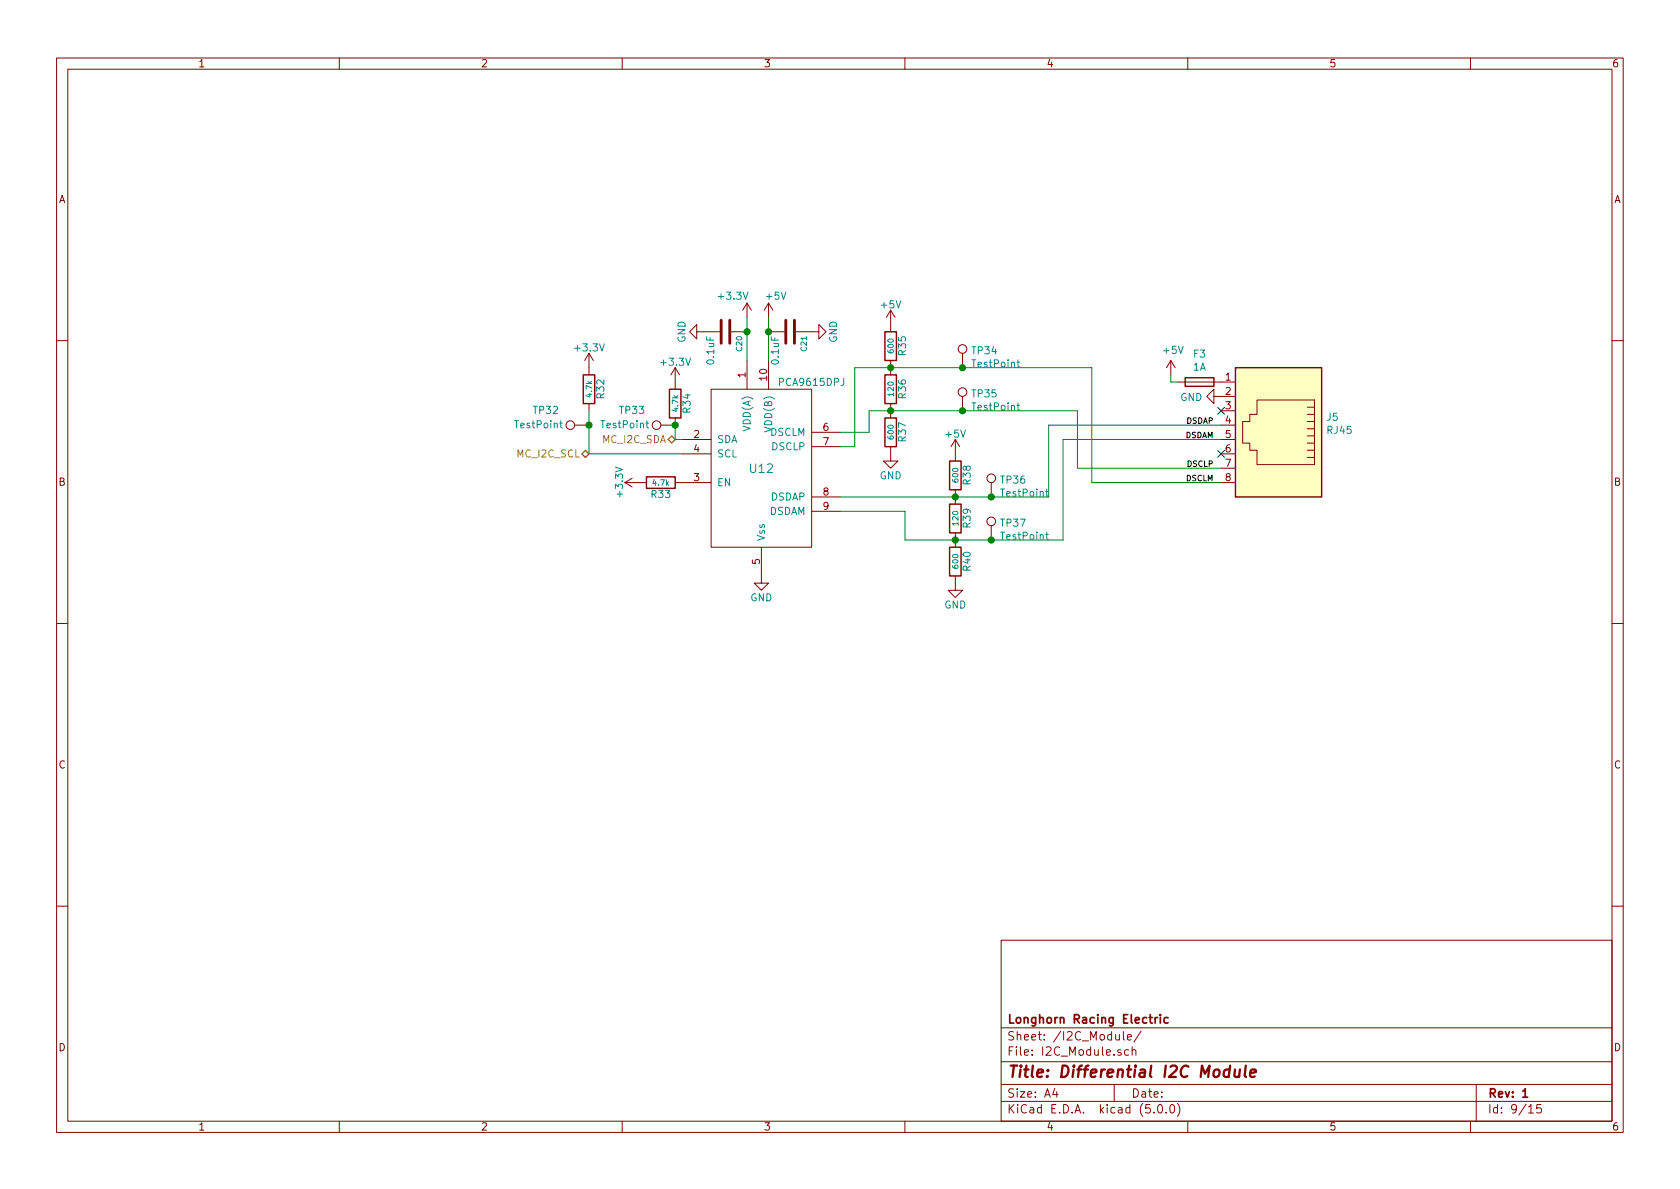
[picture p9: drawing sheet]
<svg xmlns="http://www.w3.org/2000/svg" width="297mm" height="210mm" viewBox="0 0 297 210" stroke-linecap="round" stroke-linejoin="round" font-family="sans-serif">
<g fill="none" stroke="#840000" stroke-width=".18">
<path d="M10 10.3h277v189.9h-277zM12 12.2h273v186.1h-273zM60 10.3v1.9M110 10.3v1.9M160 10.3v1.9M210 10.3v1.9M260 10.3v1.9M123.2 58.7v-1.3l-1.3 1.3 1.3 1.2v-1.2h4.1M129.3 58.7h2.8M132.1 53.6v2.5M132.1 53.6l-.8 1.3M132.1 53.6l.7 1.3"/>
<path d="M135.9 53.6v2.5M135.9 58.7h2.8M135.9 53.6l-.8 1.3M135.9 53.6l.8 1.3M140.7 58.7h4.1v-1.3l1.2 1.3-1.2 1.2v-1.2M157.5 54.9v3.8M157.5 54.9l-.8 1.2M157.5 54.9l.7 1.2M10 60.2h2M101.6 75.2h2.5M104.1 62.5l-.7 1.2M104.1 62.5v3.8"/>
<path d="M104.1 71.4v1.2M104.1 62.5l.8 1.2M119.4 65l-.8 1.3M119.4 65v3.8M119.4 73.9v1.3h-2.6M119.4 65l.7 1.3M120.6 77.7h5.1M125.7 68.8h17.8v28h-17.8zM132.1 63.7v5.1M135.9 63.7v5.1M143.5 76.4h5.1M143.5 79h5.1"/>
<path d="M157.5 79v2.5h1.2l-1.2 1.3-1.3-1.3h1.3M157.5 63.7v2.6M157.5 71.4v2.5M168.9 77.7v3.8M168.9 77.7l-.8 1.3M168.9 77.7l.8 1.3M170.2 62.5v2.5M170.2 70.1v2.5M207 63.7l-.8 1.3M207 63.7v2.6M207 63.7l.8 1.3M208.3 67.6h10.1"/>
<path d="M214.6 70.1v-1.3l-1.2 1.3 1.2 1.3v-1.3h3.8M215.9 77.7h2.5M215.9 72.6h2.5M215.9 75.2h2.5M222.2 70.7h10.2v11.5h-10.2v-2.6h-1.2v-1.2h-1.3v-3.9h1.3v-1.2h1.2zM231.1 72h1.3M231.1 73.3h1.3M231.1 74.5h1.3M231.1 75.8h1.3M231.1 77.1h1.3M231.1 78.4h1.3M231.1 79.6h1.3"/>
<path d="M285 60.2h2M110.5 85.3h3.8M110.5 85.3l1.3 .8M111.8 84.6l-1.3 .7M119.4 85.3h6.3M120.6 80.3h5.1M134.6 96.8v6.3h1.3l-1.3 1.3-1.3-1.3h1.3M143.5 87.9h5.1M143.5 90.4h5.1M168.9 86.6v2.5M168.9 94.2v2.6M175.3 85.3v2.6"/>
<path d="M175.3 93v2.5M215.9 85.3h2.5M215.9 80.3h2.5M215.9 82.8h2.5M231.1 80.9h1.3M10 110.3h2M168.9 101.8v2.6h1.3l-1.3 1.3-1.3-1.3h1.3M285 110.3h2M10 160.2h2M177 166.3h108v32h-108zM285 160.2h2M60 198.3v1.9"/>
<path d="M110 198.3v1.9M160 198.3v1.9M177 194.8h108M177 191.8h108M177 187.8h108M177 181.8h108M186.5 192.5l-.4 1h1M186.8 193v1M197 191.8v3M197.3 182.9v.8a.39 .39 0 0 0 .6 .1M197.9 182.9v1M198.2 185.7a.37 .37 0 0 0-.6 .1l.1 .2 .5 .2 .1 .1-.3 .3-.4-.1"/>
<path d="M198.6 182.4v1.3l.2 .2M199.3 183.4l.8-.1-.1-.3-.5-.1-.2 .2 .1 .7h.6M199.5 185.7l-.4-.1-.3 .3 .1 .6 .2 .1 .4-.1M200.2 185.7h.1a.37 .37 0 0 1 .5 .1v.8M200.2 185.1v1.5M201.8 182.3l-1.3 2M204 196.7v.1M204.8 195.5l.4-.2a.94 .94 0 0 1 0 1.5 .79 .79 0 0 1-.4-1.3zM206.2 196.7v.1M207 195.4l.3-.1a.94 .94 0 0 1 0 1.5 .82 .82 0 0 1-.3-1.4zM208.2 195.1a1.71 1.71 0 0 1 0 2.3M210 198.3v1.9"/>
<path d="M260 198.3v1.9M261 191.8v6.5M270.3 195.8l.4-.5v1.5M270.3 196.8h.8M272.5 195.3h-.7l-.1 .7 .2-.1 .5 .1 .1 .2v.5l-.2 .1-.6-.1"/>
<circle cx="100.8" cy="75.2" r=".76"/>
<circle cx="116.1" cy="75.2" r=".76"/>
<circle cx="170.2" cy="69.3" r=".76"/>
<circle cx="170.2" cy="61.7" r=".76"/>
<circle cx="175.3" cy="92.2" r=".76"/>
<circle cx="175.3" cy="84.6" r=".76"/>
</g>
<path d="M204.2 179.9v1M204.7 179.9l-.3 .1-.2 .2M205.2 179.4v.2M205.2 179.9v1M206.5 180l-.4-.1-.3 .3 .1 .6 .2 .1 .4-.1M269.2 193l.5-.5v1.5M269.2 194h.9" fill="none" stroke="#840000" stroke-width=".3"/>
<path d="M217.4 189.2a.68 .68 0 0 0-1 .3v.8l.3 .1 .6-.1M217.5 188.4l-.3 2M218.4 189.1l-.1 1.2a.6 .6 0 0 0 .8 0M219.2 189.1l-.1 1.3M220.3 188.4l-.2 1.8 .2 .2M221.1 189.8l.9-.2v-.4l-.6-.1-.3 .3v.9l.2 .1 .5-.1" fill="none" stroke="#840000" stroke-width=".41"/>
<path d="M127.5 56.6v4.1M129 56.6v4.1M138.9 56.6v4.1M140.5 56.6v4.1" fill="none" stroke="#840000" stroke-width=".51"/>
<path d="M156.5 58.7h2v5h-2zM103.1 66.3h2.1v5.1h-2.1zM118.4 68.8h2v5.1h-2zM156.5 66.3h2v5.1h-2zM156.5 73.9h2v5.1h-2zM209.5 66.8h5.1v1.5h-5.1zM218.4 65h15.3v22.9h-15.3zM114.3 84.3h5.1v2.1h-5.1zM167.9 81.5h2v5.1h-2zM167.9 96.8h2v5h-2zM167.9 89.1h2v5.1h-2z" fill="none" stroke="#840000" stroke-width=".25"/>
<path d="M132.1 56.1v7.6M135.9 56.1v7.6M104.1 72.6v7.7h16.5M119.4 75.2v2.5h1.2M148.6 79h2.5v-14h41.9v20.3h22.9M148.6 76.4h5.1v-3.8h36.8v10.2h25.4M207 66.3v1.3h1.3M215.9 77.7h-27.9v17.8h-28v-5.1h-11.4M215.9 75.2h-30.5v12.7h-36.8" fill="none" stroke="#008400" stroke-width=".18"/>
<path d="M218.4 65h15.3v22.9h-15.3z" fill="#ffffc2" stroke="#ffffc2" stroke-width=".18"/>
<path d="M215.3 72l1.2 1.2M215.3 79.6l1.2 1.3M216.5 72l-1.2 1.2M216.5 79.6l-1.2 1.3" fill="none" stroke="#000084" stroke-width=".18"/>
<g fill="#008400" stroke="#008400" stroke-width=".25">
<circle cx="168.9" cy="87.9" r=".51"/>
<circle cx="168.9" cy="95.5" r=".51"/>
<circle cx="157.5" cy="72.6" r=".51"/>
<circle cx="157.5" cy="65" r=".51"/>
<circle cx="135.9" cy="58.7" r=".51"/>
<circle cx="132.1" cy="58.7" r=".51"/>
<circle cx="104.1" cy="75.2" r=".51"/>
<circle cx="119.4" cy="75.2" r=".51"/>
<circle cx="170.2" cy="65" r=".51"/>
<circle cx="170.2" cy="72.6" r=".51"/>
<circle cx="175.3" cy="87.9" r=".51"/>
<circle cx="175.3" cy="95.5" r=".51"/>
</g>
<path d="M118.1 77.7l.6-.6 .7 .6-.7 .7zM102.9 80.3l.6-.7 .6 .7-.6 .6z" fill="none" stroke="#848400" stroke-width=".25"/>
<path d="M99 74.8h.4M99.1 74.4v1.1l.3 .2M114.2 74.8h.5M114.4 74.4v1.1l.3 .2M179.8 64.1h.5M179.8 71.7h.5M180 63.6v1.1l.3 .2M180 71.2v1.1l.3 .2M184.9 86.9h.5M184.9 94.5h.5M185.1 86.5v1.1l.3 .2M185.1 94.1v1.1l.3 .2" fill="none" stroke="#008484" stroke-width=".18"/>
<text font-size="2.8" fill="#840000" x="178" y="190.5">Title: Differential I2C Module</text>
<text font-size="2.1" fill="#008484" x="132.7" y="83.6">U12</text>
<g font-size="2.1" fill="#840000">
<text x="178" y="184">Sheet: /I2C_Module/</text>
<text x="178" y="181">Longhorn Racing Electric</text>
<text x="178" y="186.7">File: I2C_Module.sch</text>
<text x="178" y="196.9">KiCad E.D.A. kicad (5.0.0)</text>
<text x="178" y="194.1">Size: A4</text>
<text x="200" y="194.1">Date:</text>
<text x="263" y="194.1">Rev: 1</text>
<text x="263" y="196.9">Id: 9/15</text>
</g>
<g font-size="1.8" fill="#840000">
<text x="35" y="11.9">1</text>
<text x="85" y="11.9">2</text>
<text x="135" y="11.9">3</text>
<text x="185" y="11.9">4</text>
<text x="235" y="11.9">5</text>
<text x="285" y="11.9">6</text>
<text x="10.4" y="35.9">A</text>
<text x="285.4" y="35.9">A</text>
<text x="131.8" y="66.8" transform="rotate(-90 131.8 66.8)">1</text>
<text x="135.6" y="67.3" transform="rotate(-90 135.6 67.3)">10</text>
<text x="216.7" y="67.3">1</text>
<text x="216.7" y="69.8">2</text>
<text x="122.7" y="77.5">2</text>
<text x="145.6" y="76.2">6</text>
<text x="216.7" y="72.4">3</text>
<text x="216.7" y="74.9">4</text>
<text x="216.7" y="77.5">5</text>
<text x="122.7" y="80">4</text>
<text x="145.6" y="78.7">7</text>
<text x="216.7" y="80">6</text>
<text x="216.7" y="82.5">7</text>
<text x="10.4" y="85.9">B</text>
<text x="122.7" y="85.1">3</text>
<text x="145.6" y="87.6">8</text>
<text x="216.7" y="85.1">8</text>
<text x="285.4" y="85.9">B</text>
<text x="145.6" y="90.2">9</text>
<text x="134.4" y="99.8" transform="rotate(-90 134.4 99.8)">5</text>
<text x="10.4" y="135.9">C</text>
<text x="285.4" y="135.9">C</text>
<text x="10.4" y="185.9">D</text>
<text x="285.4" y="185.9">D</text>
<text x="35" y="199.9">1</text>
<text x="85" y="199.9">2</text>
<text x="135" y="199.9">3</text>
<text x="185" y="199.9">4</text>
<text x="235" y="199.9">5</text>
<text x="285" y="199.9">6</text>
</g>
<g font-size="1.8" fill="#008484">
<text x="127.2" y="53">+3.3V</text>
<text x="135.6" y="53">+5V</text>
<text x="155.9" y="54.5">+5V</text>
<text x="101.8" y="62.1">+3.3V</text>
<text x="117" y="64.7">+3.3V</text>
<text x="121.2" y="60.6" transform="rotate(-90 121.2 60.6)">GND</text>
<text x="126.3" y="64.3" transform="rotate(-90 126.3 64.3)">0.1uF</text>
<text x="137.7" y="64.3" transform="rotate(-90 137.7 64.3)">0.1uF</text>
<text x="148" y="60.6" transform="rotate(-90 148 60.6)">GND</text>
<text x="160.2" y="62.8" transform="rotate(-90 160.2 62.8)">R35</text>
<text x="171.9" y="62.7">TP34</text>
<text x="172.1" y="65">TestPoint</text>
<text x="205.8" y="62.6">+5V</text>
<text x="211" y="65.6">1A</text>
<text x="211.1" y="63.2">F3</text>
<text x="106.9" y="70.4" transform="rotate(-90 106.9 70.4)">R32</text>
<text x="138" y="68.2">PCA9615DPJ</text>
<text x="160.2" y="70.4" transform="rotate(-90 160.2 70.4)">R36</text>
<text x="171.9" y="70.3">TP35</text>
<text x="208.7" y="70.9">GND</text>
<text x="91.2" y="75.7">TestPoint</text>
<text x="94.4" y="73.2">TP32</text>
<text x="106.5" y="75.7">TestPoint</text>
<text x="109.6" y="73.2">TP33</text>
<text x="122.1" y="73" transform="rotate(-90 122.1 73)">R34</text>
<text x="132.7" y="76" transform="rotate(-90 132.7 76)">VDD(A)</text>
<text x="136.2" y="77.1">DSCLM</text>
<text x="136.5" y="76" transform="rotate(-90 136.5 76)">VDD(B)</text>
<text x="167.3" y="77.4">+5V</text>
<text x="172.1" y="72.6">TestPoint</text>
<text x="234.6" y="74.4">J5</text>
<text x="234.7" y="76.7">RJ45</text>
<text x="126.7" y="78.4">SDA</text>
<text x="126.7" y="80.9">SCL</text>
<text x="136.5" y="79.6">DSCLP</text>
<text x="160.2" y="78" transform="rotate(-90 160.2 78)">R37</text>
<text x="110.2" y="87.7" transform="rotate(-90 110.2 87.7)">+3.3V</text>
<text x="115.2" y="88.1">R33</text>
<text x="126.7" y="86">EN</text>
<text x="136.3" y="88.5">DSDAP</text>
<text x="155.5" y="84.8">GND</text>
<text x="171.6" y="85.7" transform="rotate(-90 171.6 85.7)">R38</text>
<text x="177" y="85.5">TP36</text>
<text x="177.1" y="87.8">TestPoint</text>
<text x="135.3" y="95.8" transform="rotate(-90 135.3 95.8)">Vss</text>
<text x="136" y="91.1">DSDAM</text>
<text x="171.6" y="93.3" transform="rotate(-90 171.6 93.3)">R39</text>
<text x="177" y="93.1">TP37</text>
<text x="177.1" y="95.4">TestPoint</text>
<text x="171.6" y="100.9" transform="rotate(-90 171.6 100.9)">R40</text>
<text x="132.7" y="106.3">GND</text>
<text x="167" y="107.6">GND</text>
</g>
<g font-size="1.8" fill="#848400">
<text x="91.6" y="80.9">MC_I2C_SCL</text>
<text x="106.7" y="78.4">MC_I2C_SDA</text>
</g>
<g font-size="1.4" fill="#008484">
<text x="131.2" y="62.1" transform="rotate(-90 131.2 62.1)">C20</text>
<text x="142.6" y="62.1" transform="rotate(-90 142.6 62.1)">C21</text>
<text x="158" y="62.3" transform="rotate(-90 158 62.3)">600</text>
<text x="104.7" y="70.2" transform="rotate(-90 104.7 70.2)">4.7k</text>
<text x="158" y="69.9" transform="rotate(-90 158 69.9)">120</text>
<text x="119.9" y="72.7" transform="rotate(-90 119.9 72.7)">4.7k</text>
<text x="158" y="77.6" transform="rotate(-90 158 77.6)">600</text>
<text x="115.5" y="85.9">4.7k</text>
<text x="169.4" y="85.2" transform="rotate(-90 169.4 85.2)">600</text>
<text x="169.4" y="92.8" transform="rotate(-90 169.4 92.8)">120</text>
<text x="169.4" y="100.4" transform="rotate(-90 169.4 100.4)">600</text>
</g>
<g font-size="1.4">
<text x="209.6" y="77.5">DSDAM</text>
<text x="209.8" y="74.9">DSDAP</text>
<text x="210" y="82.5">DSCLP</text>
<text x="209.7" y="85.1">DSCLM</text>
</g>
</svg>
